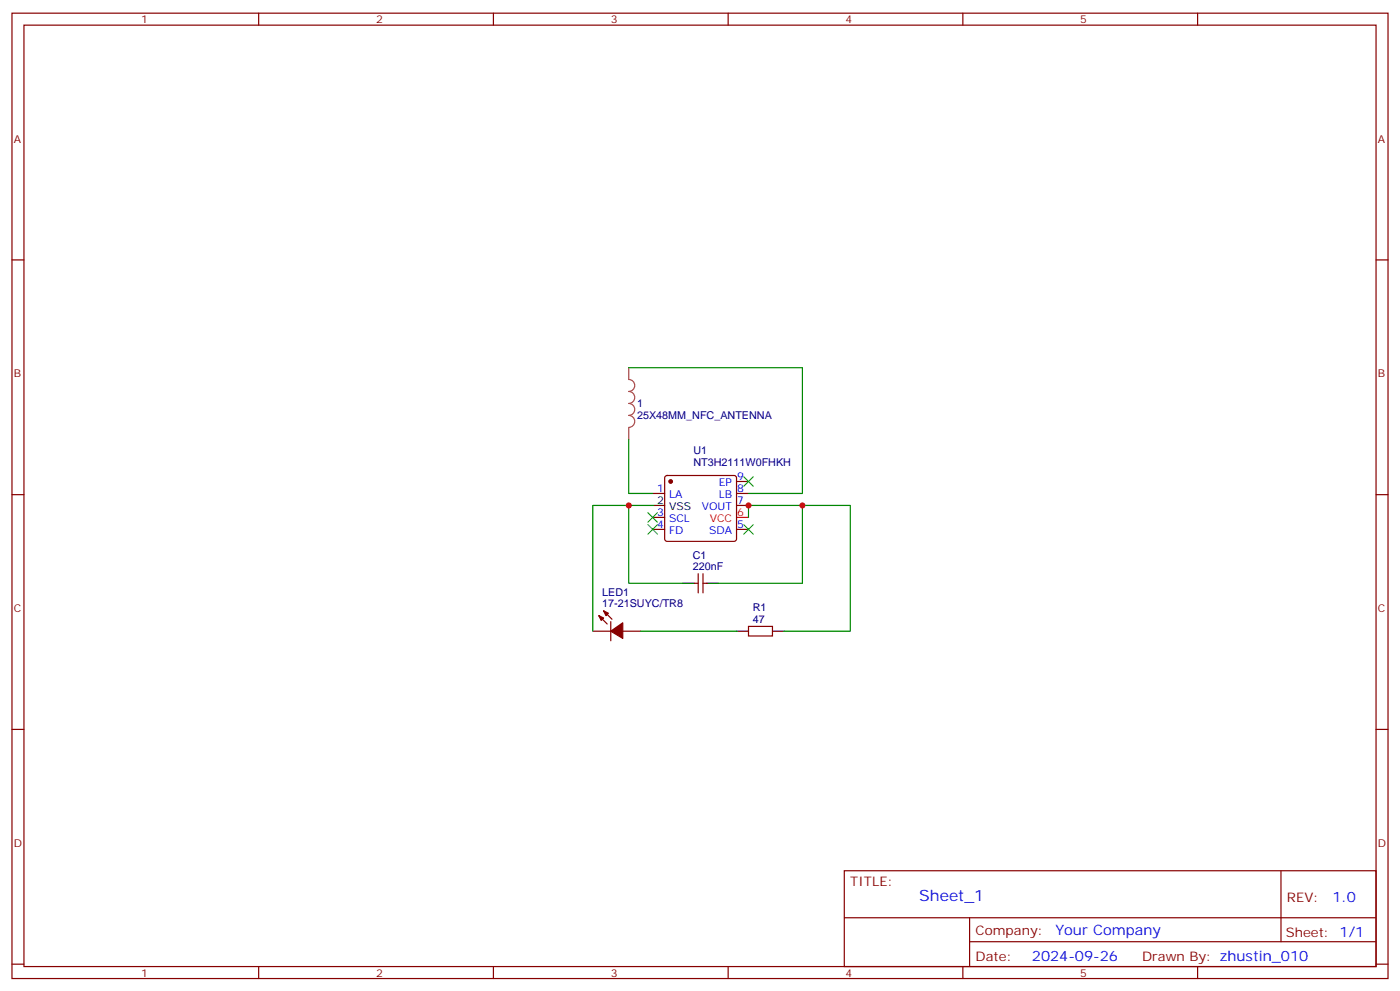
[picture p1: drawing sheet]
<svg xmlns="http://www.w3.org/2000/svg" width="412mm" height="292mm" viewBox="0 0 412 292" stroke-linecap="round" stroke-linejoin="round" font-family="sans-serif">
<g fill="none" stroke="#870000" stroke-width=".35">
<path d="M3.5 3.9h405.4v284.3h-405.4zM7.1 7.4h398.2v277.3h-398.2zM76.2 3.9v3.5M145.3 3.9v3.5M214.5 3.9v3.5M283.6 3.9v3.5M352.8 3.9v3.5M3.5 76.6h3.6M405.3 76.6h3.6M3.5 145.7h3.6M192.3 145.3h3.5M192.3 155.9h3.5"/>
<path d="M192.3 152.4h3.5M196 140.3l.5-.2h19.8l.5 .2 .2 .5v18l-.3 .4-.4 .3h-19.8l-.5-.3-.2-.4v-18zM217 141.8h3.5M217 145.3h3.5M217 148.9h3.5M217 155.9h3.5M405.3 145.7h3.6M177.8 179.9l2.5 2.5M204.6 171.8h1.1M205.7 169v5.6M207.1 169v5.6M207.1 171.8h1"/>
<path d="M174.6 185.9h5.3M176.4 181.3l2.5 2.5M179.9 183.1v5.6M183.4 185.9h5.3M220.5 184.5h7v2.8h-7zM3.5 214.8h3.6M405.3 214.8h3.6M248.7 256.5h156.6v28.2h-156.6zM377.3 256.5v20.9M248.7 270.3h156.5M285.6 277.4h119.6M285.6 270.3v14.1"/>
<path d="M3.5 284h3.6M76.2 284.7v3.5M145.3 284.7v3.5M214.5 284.7v3.5M283.6 284.7v3.5M352.8 284.7v3.5M405.3 284h3.6"/>
</g>
<path d="M217 152.4h3.5" fill="none" stroke="#f00" stroke-width=".35"/>
<path d="M192.3 148.9h3.5M201.1 171.8h3.5M208.1 171.8h3.6M217 185.9h3.5M227.5 185.9h3.6" fill="none" stroke="#000" stroke-width=".35"/>
<g fill="#870000" stroke="#870000" stroke-width=".35">
<path d="M176.4 181.3l1.4 .7-.7 .7z"/>
<path d="M177.8 179.9l1.4 .7-.7 .7z"/>
<path d="M179.9 185.9l3.5-2.5v4.6z"/>
<circle cx="197.6" cy="141.8" r=".53"/>
</g>
<path d="M185.2 108.3v3.5a1.76 1.76 0 0 1 1.8 1.7 1.76 1.76 0 0 1-1.8 1.8 1.76 1.76 0 0 1 1.8 1.8 1.76 1.76 0 0 1-1.8 1.7 1.76 1.76 0 0 1 1.8 1.8 1.76 1.76 0 0 1-1.8 1.8 1.76 1.76 0 0 1 1.8 1.7 1.76 1.76 0 0 1-1.8 1.8M185.2 126v3.5" fill="none" stroke="#a64a4a" stroke-width=".35"/>
<path d="M185.2 108.3h51.2v37h-15.9M185.2 129.5v15.8h7.1M185.2 148.9h-10.6v37M192.3 148.9h-7.1v22.9h15.9M220.5 152.4v-3.5h15.9v22.9h-24.7M236.4 148.9h14.1v37h-19.4M188.7 185.9h28.3" fill="none" stroke="#008700" stroke-width=".35"/>
<path d="M190.9 154.5l2.8 2.8M190.9 151l2.8 2.8M193.7 154.5l-2.8 2.8M193.7 151l-2.8 2.8M219.1 140.4l2.8 2.8M219.1 154.5l2.8 2.8M221.9 140.4l-2.8 2.8M221.9 154.5l-2.8 2.8" fill="none" stroke="#3c3" stroke-width=".35"/>
<g fill="#c00">
<circle cx="220.5" cy="148.9" r=".88"/>
<circle cx="185.2" cy="148.9" r=".88"/>
<circle cx="236.4" cy="148.9" r=".88"/>
</g>
<text font-size="4.6" fill="#00f" x="270.8" y="265.5">Sheet_1</text>
<g font-size="4.2" fill="#00f">
<text x="392.5" y="265.7">1.0</text>
<text x="310.9" y="275.3">Your Company</text>
<text x="304" y="283.1">2024-09-26</text>
</g>
<g font-size="3.9" fill="#800">
<text x="250.5" y="261.1">TITLE:</text>
<text x="379.1" y="265.7">REV:</text>
<text x="287.4" y="275.3">Company:</text>
<text x="378.7" y="275.9">Sheet: 1/1</text>
<text x="287.4" y="282.9">Date:</text>
<text x="336.4" y="283">Drawn By: zhustin_010</text>
</g>
<g font-size="3.2" fill="#800">
<text x="41.6" y="6.9">1</text>
<text x="110.8" y="6.9">2</text>
<text x="179.9" y="6.9">3</text>
<text x="249.1" y="6.9">4</text>
<text x="318.2" y="6.9">5</text>
<text x="4.1" y="42">A</text>
<text x="405.9" y="42">A</text>
<text x="4.1" y="111.1">B</text>
<text x="405.9" y="111.1">B</text>
<text x="4.1" y="180.3">C</text>
<text x="405.9" y="180.3">C</text>
<text x="4.1" y="249.4">D</text>
<text x="405.9" y="249.4">D</text>
<text x="41.6" y="287.7">1</text>
<text x="110.8" y="287.7">2</text>
<text x="179.9" y="287.7">3</text>
<text x="249.1" y="287.7">4</text>
<text x="318.2" y="287.7">5</text>
</g>
<g font-size="3.2" fill="#000080">
<text x="187.7" y="120">1</text>
<text x="187.7" y="123.3">25X48MM_NFC_ANTENNA</text>
<text x="204.3" y="137.2">NT3H2111W0FHKH</text>
<text x="204.3" y="133.8">U1</text>
<text x="204.1" y="167.9">220nF</text>
<text x="204.1" y="164.6">C1</text>
<text x="177.4" y="178.9">17-21SUYC/TR8</text>
<text x="177.4" y="175.5">LED1</text>
<text x="221.7" y="183.4">47</text>
<text x="221.7" y="180.1">R1</text>
</g>
<g font-size="3.2" fill="#00f">
<text x="211.7" y="143.2">EP</text>
<text x="217.1" y="141.5">9</text>
<text x="193.6" y="145">1</text>
<text x="197.1" y="146.8">LA</text>
<text x="211.7" y="146.8">LB</text>
<text x="217.1" y="145">8</text>
<text x="217.1" y="148.5">7</text>
<text x="193.6" y="155.6">4</text>
<text x="193.6" y="152">3</text>
<text x="197.1" y="153.8">SCL</text>
<text x="206.7" y="150.3">VOUT</text>
<text x="217.1" y="155.6">5</text>
<text x="197.1" y="157.3">FD</text>
<text x="208.9" y="157.3">SDA</text>
</g>
<g font-size="3.2">
<text x="193.6" y="148.5">2</text>
<text x="197.1" y="150.3">VSS</text>
</g>
<g font-size="3.2" fill="#f00">
<text x="209.1" y="153.8">VCC</text>
<text x="217.1" y="152">6</text>
</g>
</svg>
